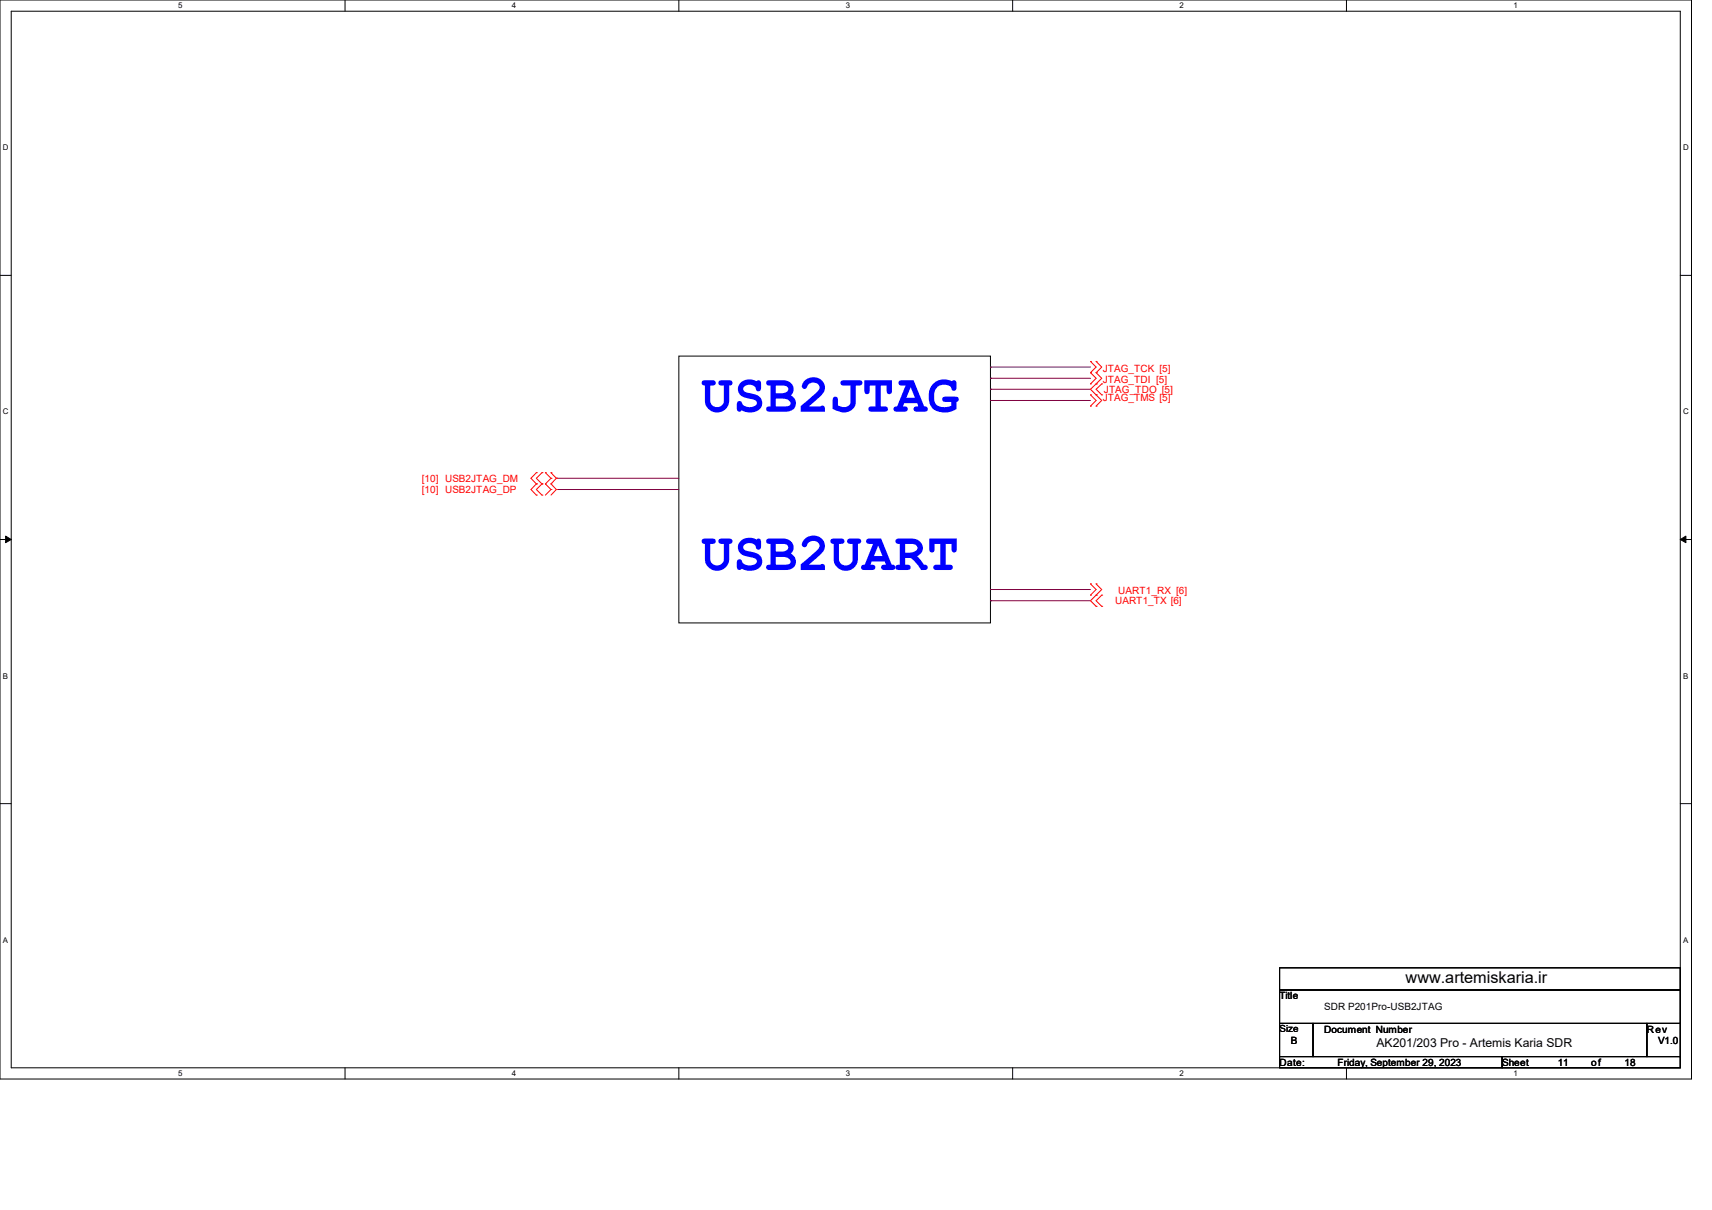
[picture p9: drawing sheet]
<svg xmlns="http://www.w3.org/2000/svg" width="297mm" height="210mm" viewBox="0 0 297 210" stroke-linecap="round" stroke-linejoin="round" font-family="sans-serif">
<path d="M0 0h293.5v187.3h-293.5zM1.9 1.9h289.6v183.4h-289.6z" fill="none" stroke="#000" stroke-width=".17"/>
<g fill="#fff">
<path d="M30.9 .2h.8v1.5h-.8z"/>
<path d="M30.9 185.5h.8v1.6h-.8z"/>
</g>
<path d="M59.9 0v1.9M59.9 185.3v2" fill="none" stroke="#000" stroke-width=".17"/>
<g fill="#fff">
<path d="M88.8 .2h.8v1.5h-.8z"/>
<path d="M88.8 185.5h.8v1.6h-.8z"/>
</g>
<path d="M117.8 0v1.9M117.8 185.3v2" fill="none" stroke="#000" stroke-width=".17"/>
<g fill="#fff">
<path d="M146.7 .2h.8v1.5h-.8z"/>
<path d="M146.7 185.5h.8v1.6h-.8z"/>
</g>
<path d="M175.7 0v1.9M175.7 185.3v2" fill="none" stroke="#000" stroke-width=".17"/>
<g fill="#fff">
<path d="M204.6 .2h.8v1.5h-.8z"/>
<path d="M204.6 185.5h.8v1.6h-.8z"/>
</g>
<path d="M233.6 0v1.9M233.6 185.3v2" fill="none" stroke="#000" stroke-width=".17"/>
<g fill="#fff">
<path d="M262.6 .2h.7v1.5h-.7z"/>
<path d="M262.6 185.5h.7v1.6h-.7z"/>
<path d="M.5 24.8h1v1.6h-1z"/>
<path d="M292 24.8h1v1.6h-1z"/>
<path d="M.5 70.7h1v1.5h-1z"/>
<path d="M292 70.7h1v1.5h-1z"/>
</g>
<path d="M0 47.8h1.9M291.5 47.8h2" fill="none" stroke="#000" stroke-width=".17"/>
<g fill="#fff">
<path d="M.5 116.5h.9v1.6h-.9z"/>
<path d="M292 116.5h.9v1.6h-.9z"/>
</g>
<path d="M0 93.6h1.9M291.5 93.6h2" fill="none" stroke="#000" stroke-width=".17"/>
<path d="M1 93l.9 .6-.9 .6zM291.5 93.6l1-.6v1.2z" fill="#000" stroke="#000" stroke-width=".17"/>
<g fill="#fff">
<path d="M.5 162.4h.9v1.5h-.9z"/>
<path d="M292 162.4h.9v1.5h-.9z"/>
</g>
<path d="M117.8 61.8h54v46.3h-54zM0 139.5h1.9M291.5 139.5h2M222 168h69.5v3.8h-69.5zM222 171.8h69.5v5.8h-69.5zM222 177.6h5.8v5.8h-5.8zM227.8 177.6h57.9v5.8h-57.9zM285.7 177.6h5.8v5.8h-5.8zM222 183.4h38.6v1.9h-38.6zM260.6 183.4h30.9v1.9h-30.9z" fill="none" stroke="#000" stroke-width=".17"/>
<g fill="none" stroke="#800040" stroke-width=".17">
<path d="M171.8 65.7h.1M171.8 67.6h.1M171.8 69.5h.1M171.8 63.7h.1M171.8 65.7h17.4M171.8 67.6h17.4M171.8 69.5h17.4M171.8 63.7h17.4M96.5 85h.1M96.5 83h.1M96.5 85h21.3M96.5 83h21.3"/>
<path d="M171.8 104.3h.1M171.8 102.3h.1M171.8 104.3h17.4M171.8 102.3h17.4"/>
</g>
<g fill="none" stroke="#f00" stroke-width=".17">
<path d="M189.2 62.7h.1M189.2 64.7h.1M189.2 68.5h.1M189.2 70.5h.1M189.2 66.6h.1M189.2 62.7l1 1-1 1M189.2 68.5l1 1-1 1M189.2 64.7l1 1-1 .9M190.2 62.7h.1M190.2 64.7h.1M190.2 68.5h.1M190.2 70.5h.1"/>
<path d="M190.2 66.6h.1M190.2 62.7l.9 1-.9 1M190.2 66.6l-1 1 1.9 1.9-.9 1M190.2 64.7l.9 1-.9 .9M191.1 68.5h.1M191.1 66.6h.1M191.1 66.6l-.9 1 .9 .9M93 82h.1M93 84h.1M93 85.9h.1M93 82l-.9 1 .9 1M93 84l-.9 1 .9 .9"/>
<path d="M94 84h.1M94 82h.1M94 85.9h.1M94 82l-1 1 1 1M94 84l-1 1 1 .9M94.6 82h.1M94.6 84h.1M94.6 82l1 1M94.6 84l1 1M95.6 83h.1M95.6 82h.1M95.6 85h.1"/>
<path d="M95.6 84h.1M95.6 83l-1 1M95.6 82l.9 1M95.6 85l-1 .9M95.6 84l.9 1M96.5 83h.1M96.5 85h.1M96.5 83l-.9 1M96.5 85l-.9 .9M189.2 101.3h.1M189.2 103.3h.1M189.2 101.3l1 1-1 1"/>
<path d="M190.2 101.3h.1M190.2 103.3h.1M190.2 105.2h.1M190.2 101.3l.9 1-1.9 2 1 .9M191.1 105.2h.1M191.1 103.3h.1M191.1 103.3l-.9 1 .9 .9"/>
</g>
<g font-size="9.2" fill="#00f">
<text x="121.6" y="71.5">USB2JTAG</text>
<text x="121.6" y="98.9">USB2UART</text>
</g>
<text font-size="2.8" x="243.9" y="170.5">www.artemiskaria.ir</text>
<text font-size="2.1" x="238.8" y="181.8">AK201/203 Pro - Artemis Karia SDR</text>
<g font-size="1.7" fill="#f00">
<text x="191.3" y="64.6">JTAG_TCK [5]</text>
<text x="191.3" y="69.5">JTAG_TMS [5]</text>
<text x="191.3" y="66.5">JTAG_TDI [5]</text>
<text x="191.5" y="68.2">JTAG_TDO [5]</text>
<text x="73.2" y="83.6">[10] USB2JTAG_DM</text>
<text x="73.2" y="85.6">[10] USB2JTAG_DP</text>
<text x="193.5" y="104.9">UART1_TX [6]</text>
<text x="194" y="103.2">UART1_RX [6]</text>
</g>
<g font-size="1.7">
<text x="222" y="173.4">Title</text>
<text x="222" y="179.2">Size</text>
<text x="229.7" y="175.3">SDR P201Pro-USB2JTAG</text>
<text x="229.7" y="179.2">Document Number</text>
<text x="285.7" y="179.2">Rev</text>
<text x="222" y="185">Date:</text>
<text x="223.9" y="181.1">B</text>
<text x="232.1" y="185">Friday, September 29, 2023</text>
<text x="260.6" y="185">Sheet</text>
<text x="270.2" y="185">11</text>
<text x="276.1" y="185">of</text>
<text x="281.8" y="185">18</text>
<text x="287.6" y="181.1">V1.0</text>
</g>
<g font-size="1.4">
<text x="30.9" y="1.4">5</text>
<text x="88.8" y="1.4">4</text>
<text x="146.7" y="1.4">3</text>
<text x="204.6" y="1.4">2</text>
<text x="262.6" y="1.4">1</text>
<text x=".5" y="26.1">D</text>
<text x="292" y="26.1">D</text>
<text x=".5" y="71.9">C</text>
<text x="292" y="71.9">C</text>
<text x=".5" y="117.8">B</text>
<text x="292" y="117.8">B</text>
<text x=".5" y="163.6">A</text>
<text x="292" y="163.6">A</text>
<text x="30.9" y="186.8">5</text>
<text x="88.8" y="186.8">4</text>
<text x="146.7" y="186.8">3</text>
<text x="204.6" y="186.8">2</text>
<text x="262.6" y="186.8">1</text>
</g>
</svg>
